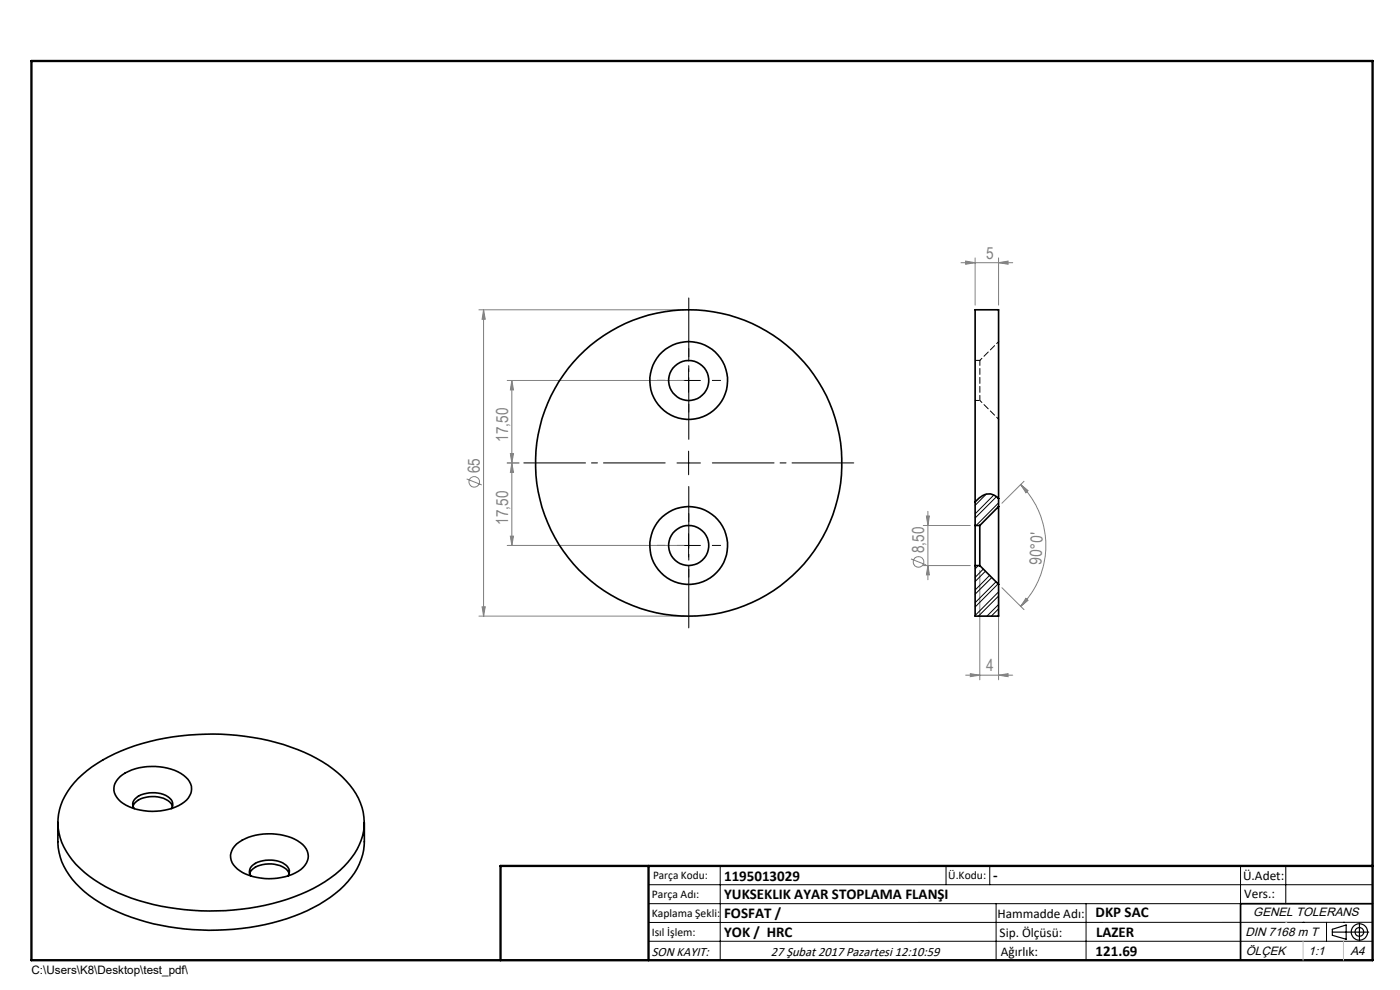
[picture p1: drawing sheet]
<svg xmlns="http://www.w3.org/2000/svg" width="297mm" height="210mm" viewBox="0 0 297 210" stroke-linecap="round" stroke-linejoin="round" font-family="sans-serif">
<g fill="none" stroke="#808080" stroke-width=".21">
<path d="M203.9 55.7h10.9M204.9 55.4l2 .3-2 .3zM206.9 54.7v10M211.8 55.7l2.1-.3v.6zM211.8 54.7v10M101.6 65.7h43.5M102.6 65.7l.3 2h-.6zM102.6 65.7v65M107.6 98.2h2.5M107.6 80.7h37.5M108.3 96.2h.6l-.3 2zM108.6 98.2l.3 2h-.6z"/>
<path d="M108.6 80.7l.3 2h-.6zM108.6 80.7v35M99 101.6l3.2 1.3M107.6 115.7h37.5M108.3 113.7h.6l-.3 2zM193.3 118.6l3.2 1.2M195.9 111.5h9.9M195.9 120h9.9M196.5 109.5h.7l-.4 2zM196.8 108.5v14.5M196.8 120l.4 1.9h-.7zM216.5 102.8l1.6 1.3-.5 .4z"/>
<path d="M216.5 102.8a18.3 18.3 0 0 1 0 25.8M217.2 102.1l-4.7 4.6M101.6 130.7h43.5M102.3 128.7h.6l-.3 2zM207.9 121v23.2M211.8 125v19.2M212.5 124.7l4.7 4.6M217.6 126.9l.5 .4-1.6 1.3zM204.9 143.2h9.9M205.8 142.9l2.1 .3-2.1 .3zM211.8 143.2l2.1-.3v.6z"/>
<circle cx="100.6" cy="102.2" r="1.12"/>
<circle cx="194.8" cy="119.2" r="1.12"/>
</g>
<g fill="none" stroke="#000" stroke-width=".25">
<path d="M282.6 197.7h7.8M282.6 197.1l3-.9v3l-3-.8zM288.4 195.8v3.8M106.2 203.7h185"/>
<circle cx="288.4" cy="197.7" r="1.74"/>
<circle cx="288.4" cy="197.7" r=".93"/>
</g>
<path d="M141.1 98.2h-30M146.1 93.2v-30M151.1 98.2h30M146.1 103.2v30" fill="none" stroke="#000" stroke-width=".21" stroke-dasharray="15.2 1.3 1.3 1.3" stroke-dashoffset="2.1"/>
<path d="M146.1 75.7v-1.8M141.1 80.7h-1.7M146.1 85.7v1.7M151.1 80.7h1.8M141.1 115.7h-1.7M146.1 110.7v-1.8M151.1 115.7h1.8M146.1 120.7v1.7" fill="none" stroke="#000" stroke-width=".21" stroke-dasharray="15.2 1.3 1.3 1.3"/>
<g fill="none" stroke="#000" stroke-width=".21">
<path d="M146.1 78.2v5M143.6 98.2h5M143.6 80.7h5M146.1 95.7v5M143.6 115.7h5M146.1 113.2v5M137.6 187.7h153.6M137.6 191.7h153.6M137.6 199.7h153.6M152.8 183.7v20M200.7 183.7v4M210 183.7v4"/>
<path d="M211.3 191.7v12M230.4 191.7v12M263.2 183.7v20M272.8 183.7v8M276.4 195.6h.1M281.4 195.6v4.1M285 195.6h.1M291.2 195.6l-153.6 .1"/>
</g>
<path d="M291.2 191.7h-28v12" fill="none" stroke="#000" stroke-width=".35"/>
<path d="M6.7 12.9h284.5v190.8h-284.5zM137.6 183.7v20M291.2 183.7h-185v20" fill="none" stroke="#000" stroke-width=".5"/>
<path d="M276.4 199.7v4M285 199.7v4" fill="none" stroke="#c0c0c0" stroke-width=".21"/>
<path d="M272.8 195.6h.1" fill="none" stroke="#c0c0c0" stroke-width=".25"/>
<g fill="#808080">
<path d="M211.8 143.2l2.1-.3v.6zM205.8 142.9l2.1 .3-2.1 .3zM211.8 55.7l2.1-.3v.6zM204.9 55.4l2 .3-2 .3z"/>
<path d="M217.6 126.9l.5 .4-1.6 1.3zM216.5 102.8l1.6 1.3-.5 .4z"/>
<path d="M108.3 113.7h.6l-.3 2zM108.6 98.2l.3 2h-.6z"/>
<path d="M102.6 65.7l.3 2h-.6zM102.3 128.7h.6l-.3 2zM108.6 80.7l.3 2h-.6zM108.3 96.2h.6l-.3 2zM196.5 109.5h.7l-.4 2zM196.8 120l.4 1.9h-.7z"/>
</g>
<g fill="none" stroke="#000" stroke-width=".35">
<path d="M206.9 111.5v8.5M206.9 120v10.7h4.9v-6.7M206.9 111.5h1M206.9 106.5v5M206.9 120h1M207.9 111.5v8.5M207.9 120l3.9 4M211.8 105.8v-40.1h-4.9v40.8M211.8 105.8a2.69 2.69 0 0 0-4.1-.2l-.8 .9M211.8 107.4v16.6M211.8 107.4l-3.9 4.1M211.8 105.8v1.6"/>
<path d="M12.3 174.5v4.1a14.1 14.1 0 0 0 5.6 10.6 38.9 38.9 0 0 0 19.6 7.6 50.4 50.4 0 0 0 29-4.3 20.6 20.6 0 0 0 9.7-9.2 11.3 11.3 0 0 0 1.1-4.7v-4.1M16.5 165.2a35 35 0 0 1 18.5-8.6 52 52 0 0 1 30.9 3.6 20.6 20.6 0 0 1 10.5 10.1 11.7 11.7 0 0 1-2.6 12.6 30 30 0 0 1-14.4 8.3 52.9 52.9 0 0 1-34.4-1.8 23.8 23.8 0 0 1-10.9-8.8 11.8 11.8 0 0 1 1.6-14.6zM25.5 164.7a12.3 12.3 0 0 1 13.4-.2 3.4 3.4 0 0 1 1.7 3.1 3.4 3.4 0 0 1-2.1 2.9 12.4 12.4 0 0 1-12.9-.5 3.2 3.2 0 0 1-.1-5.3zM28.2 171a3.5 3.5 0 0 1 3.4-2 4.9 4.9 0 0 1 4.9 1.8l.1 .2M28.5 171.5a1.76 1.76 0 0 1 .9-2.6 6.2 6.2 0 0 1 6.9 .7 1.51 1.51 0 0 1 0 1.9M50.2 179a12.3 12.3 0 0 1 13.5-.3 3.3 3.3 0 0 1 .2 5.7 12.3 12.3 0 0 1-13.6-.1 3.3 3.3 0 0 1-.1-5.3zM53 185.3a4 4 0 0 1 4-2 4.3 4.3 0 0 1 4.3 2M53.2 185.8a1.8 1.8 0 0 1 1-2.6 6.3 6.3 0 0 1 6.5 .4 1.59 1.59 0 0 1 .4 2.2"/>
<circle cx="146.1" cy="98.2" r="32.5"/>
<circle cx="146.1" cy="80.7" r="8.3"/>
<circle cx="146.1" cy="80.7" r="4.2"/>
<circle cx="146.1" cy="115.7" r="4.3"/>
<circle cx="146.1" cy="115.7" r="8.3"/>
</g>
<g fill="none" stroke="#000" stroke-width=".21">
<path d="M207.5 120l-.6 .7M209.2 104.8l-2.3 2.4M210.8 105l-3.9 4M211.4 105.4l-4.5 4.5M211.8 106.7l-4.7 4.8M208.6 120.7l-1.7 1.8M209.1 121.2l-2.2 2.2M209.9 122.1l-3 3.1M210.4 122.5l-3.5 3.5M211.3 123.4l-4.4 4.4M211.7 123.9l-4.8 4.9M211.8 125.5l-4.9 5.1"/>
<path d="M211.8 128.2l-2.4 2.5M211.8 126.4l-4.2 4.3M211.8 129.1l-1.5 1.6"/>
</g>
<path d="M207.9 76.4v8.5" fill="none" stroke="#000" stroke-width=".21" stroke-dasharray="1.3 .6" stroke-dashoffset=".2"/>
<path d="M211.9 72.4l-4 4M207.9 84.9l4 4" fill="none" stroke="#000" stroke-width=".21" stroke-dasharray="1.3 .6" stroke-dashoffset=".7"/>
<path d="M207.9 76.4h-1M206.9 84.9h1" fill="none" stroke="#000" stroke-width=".21" stroke-dasharray="1.3 .6" stroke-dashoffset=".5"/>
<g font-size="3.5" fill="#808080">
<text x="209.2" y="54.9">5</text>
<text x="107.8" y="93.7" transform="rotate(-90 107.8 93.7)">17,50</text>
<text x="101.8" y="100.4" transform="rotate(-90 101.8 100.4)">65</text>
<text x="107.8" y="111.3" transform="rotate(-90 107.8 111.3)">17,50</text>
<text x="196.1" y="117.3" transform="rotate(-90 196.1 117.3)">8,50</text>
<text x="220.9" y="119.8" transform="rotate(-88 220.9 119.8)">90°0'</text>
<text x="209.2" y="142.4">4</text>
</g>
<g font-size="3.2">
<text x="153.6" y="186.8">1195013029</text>
<text x="153.6" y="190.8">YUKSEKLIK AYAR STOPLAMA FLANŞI</text>
<text x="210.7" y="186.6">-</text>
<text x="153.6" y="194.8">FOSFAT /</text>
<text x="232.4" y="194.5">DKP SAC</text>
<text x="153.6" y="198.8">YOK / HRC</text>
<text x="232.4" y="202.8">121.69</text>
<text x="232.5" y="198.8">LAZER</text>
</g>
<g font-size="2.8">
<text x="263.7" y="186.7">Ü.Adet:</text>
<text x="263.9" y="190.5">Vers.:</text>
<text x="211.6" y="194.8">Hammadde Adı:</text>
<text x="138.3" y="202.8">SON KAYIT:</text>
<text x="163.5" y="202.8">27 Şubat 2017 Pazartesi 12:10:59</text>
<text x="212.1" y="198.7">Sip. Ölçüsü:</text>
<text x="212.3" y="202.7">Ağırlık:</text>
</g>
<g font-size="2.6">
<text x="265.9" y="194.4">GENEL TOLERANS</text>
<text x="264.2" y="198.5">DIN 7168 m T</text>
<text x="264.3" y="202.6">ÖLÇEK</text>
<text x="277.6" y="202.6">1:1</text>
<text x="286.5" y="202.6">A4</text>
</g>
<g font-size="2.5">
<text x="138.3" y="190.5">Parça Adı:</text>
<text x="138.5" y="186.5">Parça Kodu:</text>
<text x="201.2" y="186.5">Ü.Kodu:</text>
<text x="138.3" y="194.5">Kaplama Şekli:</text>
<text x="138.3" y="198.6">Isıl İşlem:</text>
<text x="6.7" y="206.7">C:\Users\K8\Desktop\test_pdf\</text>
</g>
</svg>
